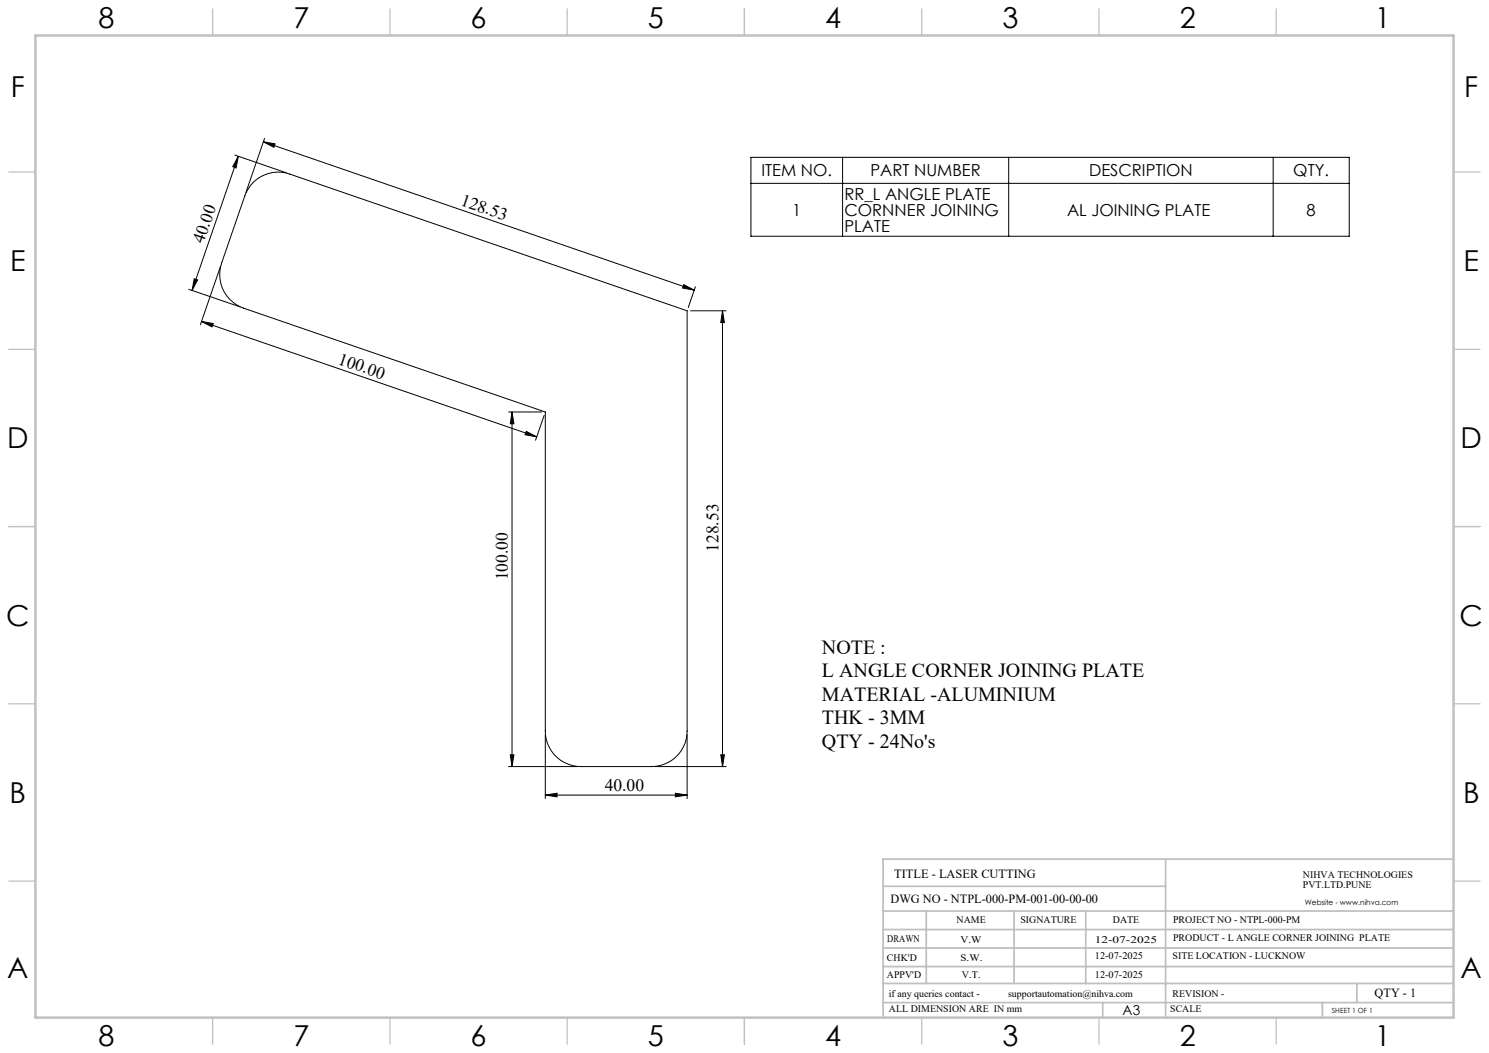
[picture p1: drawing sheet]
<svg xmlns="http://www.w3.org/2000/svg" width="420mm" height="297mm" viewBox="0 0 420 297" stroke-linecap="round" stroke-linejoin="round" font-family="sans-serif">
<g fill="none" stroke="#000" stroke-width=".28">
<path d="M74.6 39l-5.2 15.3M66.3 43.7l14.5 5.1M67.2 44.1l-13 37.8M67.2 44.1l-.6 3.3-.9-.4zM71.6 51.3a10.1 10.1 0 0 1 10.1-2.2l112.1 38.6v118.5a10 10 0 0 1-10 10h-20a10 10 0 0 1-10-10v-90l-85.1-29.3a10 10 0 0 1-6.2-12.7l6.5-18.9a10.7 10.7 0 0 1 2.6-4zM74.3 40l121.5 41.8M74.3 40l3.3 .6-.3 1zM211.8 44.4h168.8v22.2h-168.8zM211.8 51.7h168.8M237.7 44.4v22.2M284.5 44.4v22.2M359.1 44.4v22.2"/>
<path d="M54.8 78.6l.9 .3-1.5 3zM62.2 75.1l-5.7 16.5M53.2 81.6l14.6 5M56.8 90.7l94.6 32.5M56.8 90.7l3.3 .6-.3 .9zM192.9 80.3l2.9 1.5-3.3-.6zM194.8 87.7h10M196.1 80.9l-2 5.8M203.8 87.7l.5 3.3h-1zM203.8 87.7v128.5M143.4 116.2h9.4M144.4 116.2l.6 3.3h-1.1z"/>
<path d="M144.4 116.2v100M153.5 117.2l-2.4 7M148.4 121.7l3 1.5-3.3-.6zM143.4 216.2h19.4M143.9 212.9h1.1l-.6 3.3zM153.8 207.2v18M184.8 216.2h20M193.8 207.2v18M203.3 212.9h1l-.5 3.3zM153.8 224.3l3.3-.6v1.1zM153.8 224.3h40M190.5 223.7l3.3 .6-3.3 .5z"/>
</g>
<g fill="none" stroke="#c0c0c0" stroke-width=".35">
<path d="M60 2.5v7.5M110 2.5v7.5M160 2.5v7.5M210 2.5v7.5M260 2.5v7.5M310 2.5v7.5M360 2.5v7.5M2.5 48.5h7.5M410 48.5h7.5M2.5 98.5h7.5M410 98.5h7.5M2.5 148.5h7.5"/>
<path d="M410 148.5h7.5M2.5 198.5h7.5M410 198.5h7.5M2.5 248.5h7.5M410 248.5h7.5M60 287v7.5M110 287v7.5M160 287v7.5M210 287v7.5M260 287v7.5M310 287v7.5M360 287v7.5"/>
</g>
<g fill="none" stroke="#c0c0c0" stroke-width=".5">
<path d="M249.1 257h160.9M249.1 250h79.7M261.3 257v20.4M286 257v20.4M306.2 257v20.4M328.8 242.3v44.7M410 242.3h-160.9v44.7M249.1 272.6h160.9M249.1 267.4h160.9M249.1 262.2h160.9M249.1 277.4h160.9M382.7 277.4v5.4"/>
<path d="M249.1 282.8h160.9M311 282.8v4.2M373 282.8v4.2"/>
</g>
<path d="M10 10h400v277h-400z" fill="none" stroke="#c0c0c0" stroke-width=".7"/>
<g fill="#000">
<path d="M67.2 44.1l-.6 3.3-.9-.4zM54.8 78.6l.9 .3-1.5 3z"/>
<path d="M56.8 90.7l3.3 .6-.3 .9zM148.4 121.7l3 1.5-3.3-.6zM74.3 40l3.3 .6-.3 1zM192.9 80.3l2.9 1.5-3.3-.6z"/>
<path d="M203.8 87.7l.5 3.3h-1zM203.3 212.9h1l-.5 3.3z"/>
<path d="M143.9 212.9h1.1l-.6 3.3zM144.4 116.2l.6 3.3h-1.1z"/>
<path d="M153.8 224.3l3.3-.6v1.1zM190.5 223.7l3.3 .6-3.3 .5z"/>
</g>
<g font-size="8.1">
<text x="27.8" y="8">8</text>
<text x="82.8" y="8">7</text>
<text x="132.8" y="8">6</text>
<text x="182.8" y="8">5</text>
<text x="232.8" y="8">4</text>
<text x="282.8" y="8">3</text>
<text x="332.8" y="8">2</text>
<text x="387.8" y="8">1</text>
<text x="3" y="27.2">F</text>
<text x="413" y="27.2">F</text>
<text x="2.8" y="76.5">E</text>
<text x="412.8" y="76.5">E</text>
<text x="2" y="126.5">D</text>
<text x="412" y="126.5">D</text>
<text x="1.7" y="176.5">C</text>
<text x="411.7" y="176.5">C</text>
<text x="2.7" y="226.5">B</text>
<text x="412.7" y="226.5">B</text>
<text x="2" y="275.7">A</text>
<text x="412" y="275.7">A</text>
<text x="27.8" y="295">8</text>
<text x="82.8" y="295">7</text>
<text x="132.8" y="295">6</text>
<text x="182.8" y="295">5</text>
<text x="232.8" y="295">4</text>
<text x="282.8" y="295">3</text>
<text x="332.8" y="295">2</text>
<text x="387.8" y="295">1</text>
</g>
<g font-size="5.6">
<text x="231.8" y="184.4">NOTE :</text>
<text x="231.8" y="191">L ANGLE CORNER JOINING PLATE</text>
<text x="231.8" y="197.7">MATERIAL -ALUMINIUM</text>
<text x="231.8" y="204.3">THK - 3MM</text>
<text x="231.8" y="211">QTY - 24No's</text>
</g>
<g font-size="4.9">
<text x="129.7" y="57.8" transform="rotate(19 129.7 57.8)">128.53</text>
<text x="57.4" y="68.9" transform="rotate(-71 57.4 68.9)">40.00</text>
<text x="95.1" y="102.6" transform="rotate(19 95.1 102.6)">100.00</text>
<text x="202.7" y="155.7" transform="rotate(-90 202.7 155.7)">128.53</text>
<text x="143.3" y="163.7" transform="rotate(-90 143.3 163.7)">100.00</text>
<text x="170.6" y="223.1">40.00</text>
</g>
<g font-size="4.7">
<text x="214.8" y="49.7">ITEM NO.</text>
<text x="245.5" y="49.7">PART NUMBER</text>
<text x="307.2" y="49.7">DESCRIPTION</text>
<text x="364.8" y="49.7">QTY.</text>
<text x="238.2" y="56.3">RR_L ANGLE PLATE</text>
<text x="223.5" y="60.8">1</text>
<text x="238.2" y="60.8">CORNNER JOINING</text>
<text x="238.2" y="65.4">PLATE</text>
<text x="301" y="60.8">AL JOINING PLATE</text>
<text x="368.6" y="60.8">8</text>
</g>
<text font-size="3.9" x="316.7" y="286.4">A3</text>
<g font-size="3.5">
<text x="252.2" y="247.6">TITLE - LASER CUTTING</text>
<text x="251.2" y="254.7">DWG NO - NTPL-000-PM-001-00-00-00</text>
<text x="387.7" y="281.1">QTY - 1</text>
</g>
<g font-size="2.8">
<text x="367.5" y="247.6">NIHVA TECHNOLOGIES</text>
<text x="367.5" y="250.5">PVT.LTD.PUNE</text>
<text x="269.8" y="260.3">NAME</text>
<text x="287.8" y="260.3">SIGNATURE</text>
<text x="313.9" y="260.4">DATE</text>
<text x="330.9" y="260.4">PROJECT NO - NTPL-000-PM</text>
<text x="250.3" y="265.6">DRAWN</text>
<text x="270.9" y="266.1">V.W</text>
<text x="308.8" y="266.1">12-07-2025</text>
<text x="330.9" y="265.5">PRODUCT - L ANGLE CORNER JOINING PLATE</text>
<text x="250.2" y="271.1">CHK'D</text>
<text x="250.2" y="275.8">APPV'D</text>
<text x="270.9" y="271.1">S.W.</text>
<text x="271.3" y="275.8">V.T.</text>
<text x="308.8" y="270.6">12-07-2025</text>
<text x="308.8" y="275.8">12-07-2025</text>
<text x="330.7" y="270.6">SITE LOCATION - LUCKNOW</text>
<text x="250.7" y="281.1">if any queries contact -</text>
<text x="284.3" y="281.1">supportautomation@nihva.com</text>
<text x="330.7" y="281.1">REVISION -</text>
<text x="250.7" y="285.6">ALL DIMENSION ARE IN mm</text>
<text x="330.1" y="285.6">SCALE</text>
</g>
<text font-size="2.1" x="368.1" y="255.1">Website - www.nihva.com</text>
<text font-size="2" x="375.7" y="285.6">SHEET 1 OF 1</text>
</svg>
